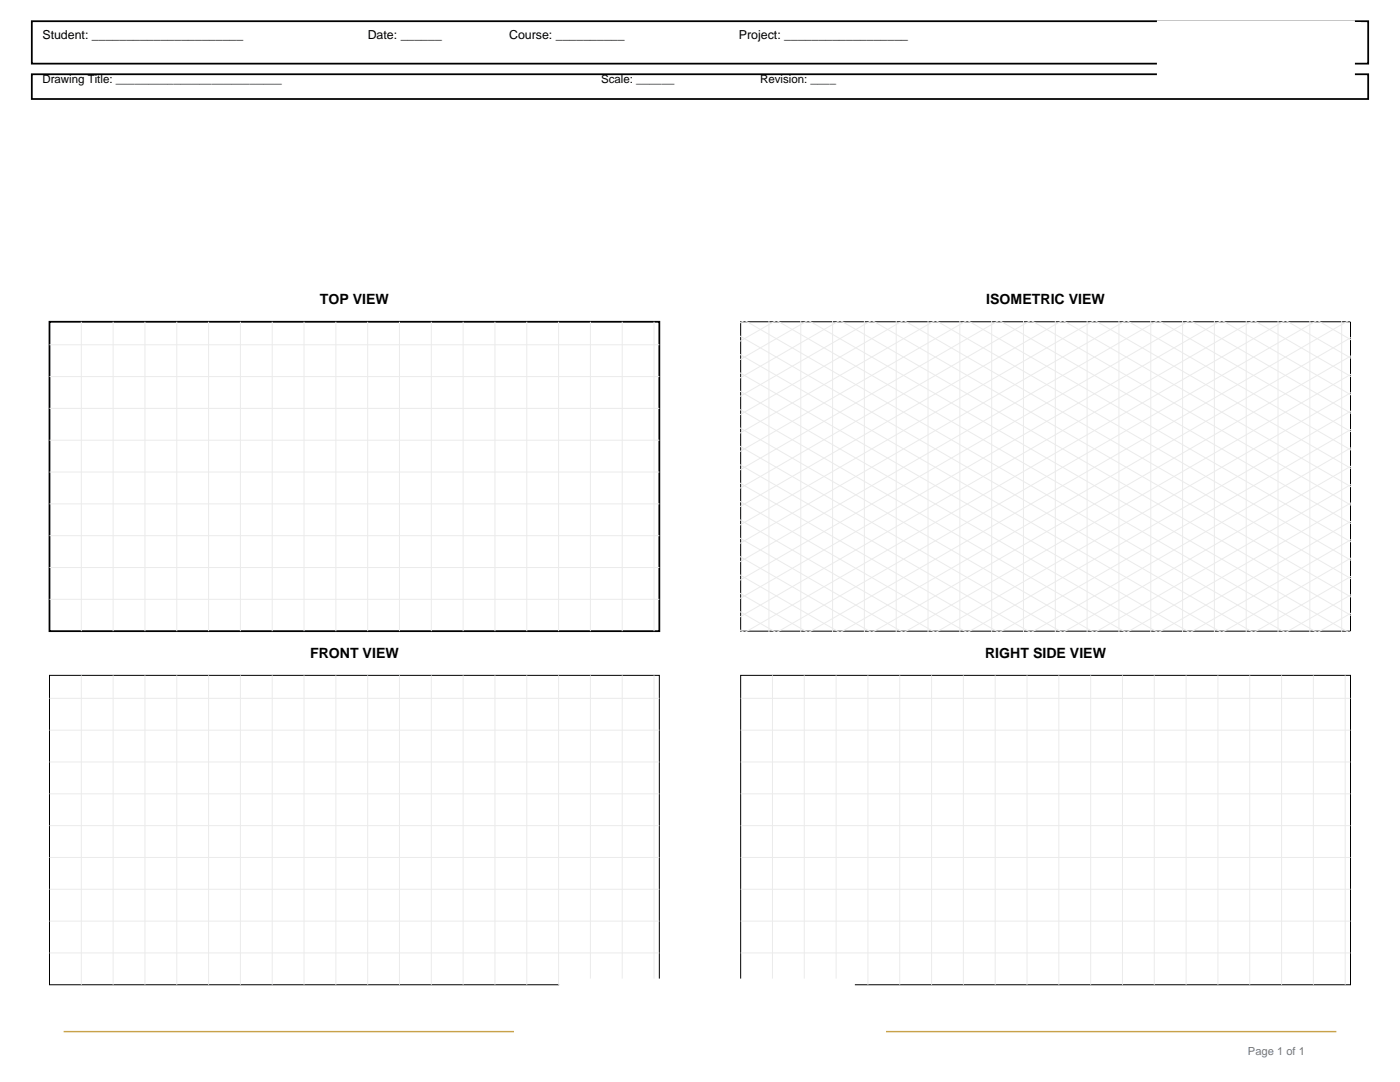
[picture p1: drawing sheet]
<svg xmlns="http://www.w3.org/2000/svg" width="279mm" height="216mm" viewBox="0 0 279 216" stroke-linecap="round" stroke-linejoin="round" font-family="sans-serif">
<path d="M6.3 4.2h266.7v8.5h-266.7zM6.3 14.8h266.7v5h-266.7zM9.9 64.2h121.7v61.7h-121.7z" fill="none" stroke="#000" stroke-width=".35"/>
<g fill="none" stroke="#ebebeb" stroke-width=".2">
<path d="M9.9 75.1h121.7M9.9 68.8h121.7M16.2 64.2v61.7M22.6 64.2v61.7M28.9 64.2v61.7M35.3 64.2v61.7M41.6 64.2v61.7M48 64.2v61.7M54.3 64.2v61.7M60.7 64.2v61.7M67 64.2v61.7M73.4 64.2v61.7"/>
<path d="M79.7 64.2v61.7M86.1 64.2v61.7M92.4 64.2v61.7M98.8 64.2v61.7M105.1 64.2v61.7M111.5 64.2v61.7M117.8 64.2v61.7M124.2 64.2v61.7M130.5 64.2v61.7M147.8 78.1l82.9 47.9M147.8 74.4l89.3 51.6M147.8 70.8l95.6 55.2"/>
<path d="M147.8 67.1l102 58.9M148.2 64.2l-.4 .2M149 64.2l107.1 61.8M153.5 64.2v61.8M154.5 64.2l-6.7 3.8M155.4 64.2l107.1 61.8M159.8 64.2v61.8M160.9 64.2l-13.1 7.5M161.7 64.2l107.1 61.8M166.2 64.2v61.8M167.2 64.2l-19.4 11.2M168.1 64.2l101.5 58.6"/>
<path d="M172.5 64.2v61.8M173.6 64.2l-25.8 14.8M174.4 64.2l95.2 54.9M178.9 64.2v61.8M179.9 64.2l-32.1 18.5M180.8 64.2l88.8 51.2M185.2 64.2v61.8M186.3 64.2l-38.5 22.2M187.1 64.2l82.5 47.6M191.6 64.2v61.8M192.6 64.2l-44.8 25.8M193.5 64.2l76.1 43.9"/>
<path d="M197.9 64.2v61.8M199 64.2l-51.2 29.5M199.8 64.2l69.8 40.2M204.3 64.2v61.8M205.3 64.2l-57.5 33.2M206.2 64.2l63.4 36.6M210.6 64.2v61.8M211.7 64.2l-63.9 36.8M212.5 64.2l57.1 32.9M217 64.2v61.8M218 64.2l-70.2 40.5M218.9 64.2l50.7 29.2"/>
<path d="M223.3 64.2v61.8M224.4 64.2l-76.6 44.2M225.2 64.2l44.4 25.6M229.7 64.2v61.8M230.7 64.2l-82.9 47.8M231.6 64.2l38 21.9M236 64.2v61.8M237.1 64.2l-89.3 51.5M237.9 64.2l31.7 18.2M242.4 64.2v61.8M243.4 64.2l-95.6 55.2M244.3 64.2l25.3 14.6"/>
<path d="M248.7 64.2v61.8M249.8 64.2l-102 58.8M250.6 64.2l19 10.9M255.1 64.2v61.8M256.1 64.2l-107.1 61.8M257 64.2l12.6 7.2M261.4 64.2v61.8M262.5 64.2l-107.1 61.8M263.3 64.2l6.3 3.6M267.8 64.2v61.8M268.8 64.2l-107.1 61.8M269.6 67.4l-101.5 58.6"/>
<path d="M269.6 71l-95.2 55M269.6 74.7l-88.8 51.3M269.6 78.4l-82.5 47.6M9.9 94.2h121.7M9.9 87.8h121.7M9.9 81.5h121.7M147.8 96.4l51.2 29.6M147.8 92.8l57.5 33.2M147.8 89.1l63.9 36.9M147.8 85.4l70.2 40.6M147.8 81.8l76.6 44.2M269.6 82l-76.1 44"/>
<path d="M269.6 85.7l-69.8 40.3M269.6 89.4l-63.4 36.6M269.6 93l-57.1 33M269.6 96.7l-50.7 29.3M9.9 119.6h121.7M9.9 113.2h121.7M9.9 106.9h121.7M9.9 100.5h121.7M147.8 103.8l38.5 22.2M147.8 118.4l13.1 7.6M147.8 111.1l25.8 14.9M147.8 107.4l32.1 18.6"/>
<path d="M147.8 100.1l44.8 25.9M147.8 114.8l19.4 11.2M269.6 100.4l-44.4 25.6M269.6 104l-38 22M269.6 107.7l-31.7 18.3M269.6 111.4l-25.3 14.6M269.6 115l-19 11M269.6 118.7l-12.6 7.3M9.9 139.3h121.7M16.2 134.8v61.7M22.6 134.8v61.7M28.9 134.8v61.7"/>
<path d="M35.3 134.8v61.7M41.6 134.8v61.7M48 134.8v61.7M54.3 134.8v61.7M60.7 134.8v61.7M67 134.8v61.7M73.4 134.8v61.7M79.7 134.8v61.7M86.1 134.8v61.7M92.4 134.8v61.7M98.8 134.8v61.7M105.1 134.8v61.7"/>
<path d="M111.5 134.8v61.7M117.8 134.8v61.7M124.2 134.8v61.7M130.5 134.8v61.7M147.8 122.1l6.7 3.9M147.8 125.8l.4 .2M147.8 139.3h121.7M154.2 134.8v61.7M160.5 134.8v61.7M166.9 134.8v61.7M173.2 134.8v61.7M179.6 134.8v61.7"/>
<path d="M185.9 134.8v61.7M192.3 134.8v61.7M198.6 134.8v61.7M205 134.8v61.7M211.3 134.8v61.7M217.7 134.8v61.7M224 134.8v61.7M230.4 134.8v61.7M236.7 134.8v61.7M243.1 134.8v61.7M249.4 134.8v61.7M255.8 134.8v61.7"/>
<path d="M262.1 134.8v61.7M268.5 134.8v61.7M269.6 122.4l-6.3 3.6M9.9 158.4h121.7M9.9 152h121.7M9.9 145.7h121.7M147.8 158.4h121.7M147.8 152h121.7M147.8 145.7h121.7M9.9 177.4h121.7M9.9 171.1h121.7M9.9 164.7h121.7"/>
<path d="M147.8 177.4h121.7M147.8 171.1h121.7M147.8 164.7h121.7M9.9 190.1h121.7M9.9 183.8h121.7M147.8 190.1h121.7M147.8 183.8h121.7"/>
</g>
<path d="M147.8 64.2h121.7v61.7h-121.7zM9.9 134.8h121.7v61.7h-121.7zM147.8 134.8h121.7v61.7h-121.7zM6.3 208.8h266.7" fill="none" stroke="#000" stroke-width=".2"/>
<path d="M0 205.3h279.4v10.6h-279.4z" fill="#fff"/>
<path d="M12.7 205.8h254" fill="none" stroke="#c8a24a" stroke-width=".28"/>
<g fill="#fff" stroke="#fff" stroke-width=".35">
<path d="M248.9 4.6h22.6v4.4h-22.6z"/>
<path d="M5.8 209.9h15.1v4.4h-15.1z"/>
<path d="M114.4 207.7h50.6v4.1h-50.6z"/>
<path d="M249 4.7h14.8v4.2h-14.8z"/>
<path d="M0 209.7h83.8v4.8h-83.8z"/>
<path d="M72.6 207.5h118.4v4.5h-118.4z"/>
</g>
<path d="M102.7 197.6h74v16.9h-74z" fill="#fff"/>
<g fill="#fff" stroke="#fff" stroke-width=".35">
<path d="M111.8 195.4h58.6v11.3h-58.6z"/>
<path d="M231.1 4.2h39.1v12.5h-39.1z"/>
</g>
<g font-size="2.8">
<text x="63.8" y="60.7">TOP VIEW</text>
<text x="196.8" y="60.7">ISOMETRIC VIEW</text>
<text x="61.9" y="131.2">FRONT VIEW</text>
<text x="196.6" y="131.2">RIGHT SIDE VIEW</text>
</g>
<g font-size="2.5">
<text x="8.5" y="7.8">Student: ______________________</text>
<text x="73.4" y="7.8">Date: ______</text>
<text x="101.6" y="7.8">Course: __________</text>
<text x="147.5" y="7.8">Project: __________________</text>
</g>
<g font-size="2.3">
<text x="8.5" y="16.6">Drawing Title: __________________________</text>
<text x="119.9" y="16.6">Scale: ______</text>
<text x="151.7" y="16.6">Revision: ____</text>
</g>
<text font-size="2.2" fill="#64748b" x="249.1" y="210.6">Page 1 of 1</text>
</svg>
